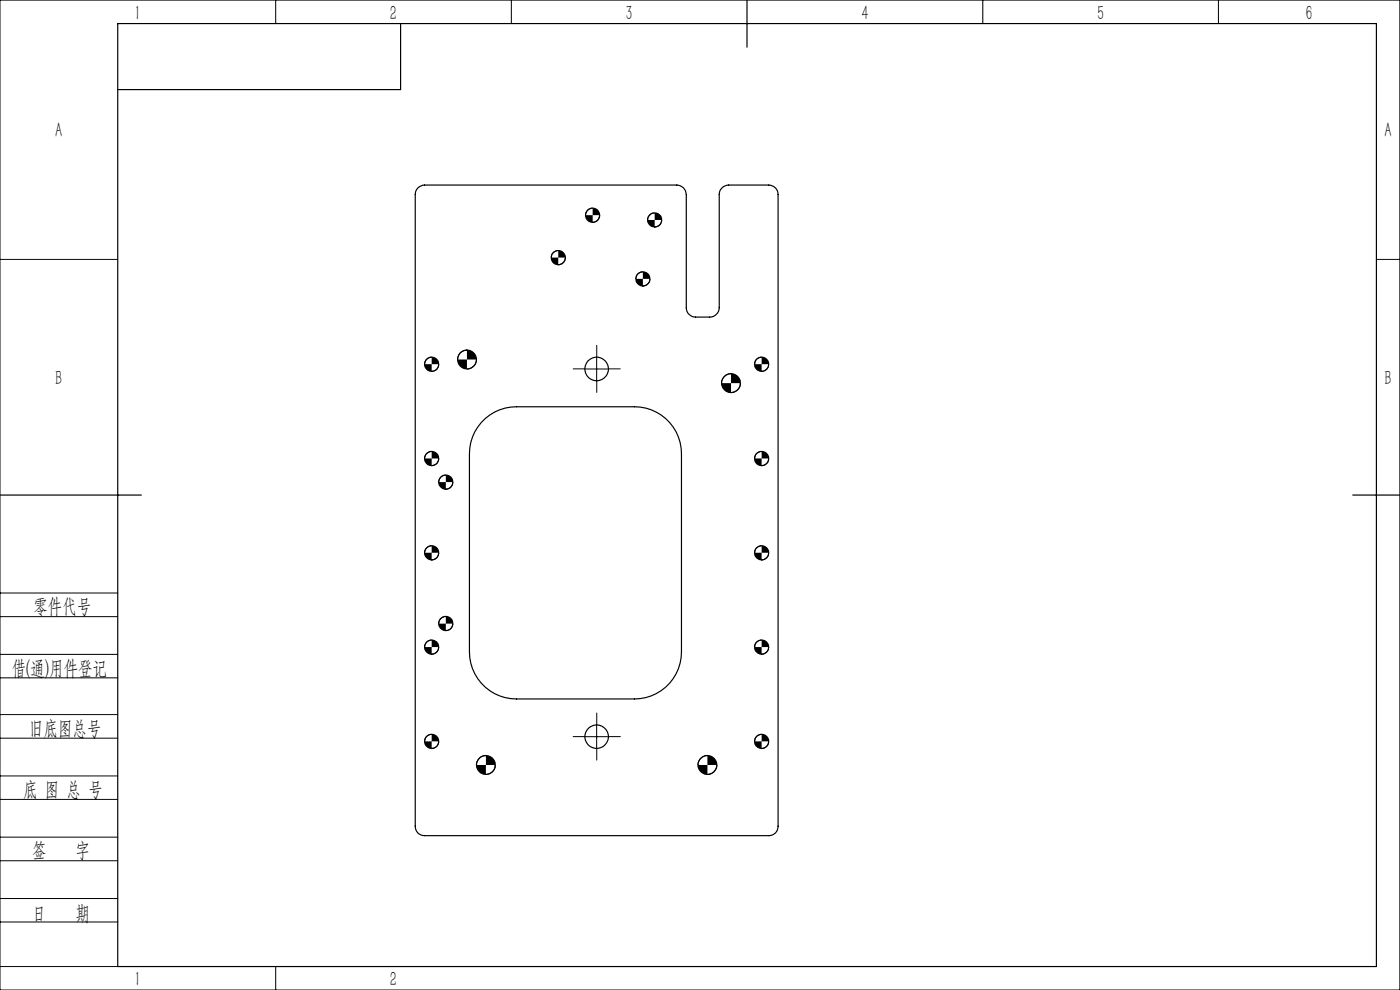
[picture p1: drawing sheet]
<svg xmlns="http://www.w3.org/2000/svg" width="297mm" height="210mm" viewBox="0 0 297 210" stroke-linecap="round" stroke-linejoin="round" font-family="sans-serif">
<g fill="none" stroke="#000" stroke-width=".21">
<path d="M0 0h297v210h-297zM58.5 0v5M108.5 0v5M208.5 0v5M258.5 0v5M0 55h25M118.4 53.2a1.5 1.5 0 0 0-1.5 1.4M119.9 54.6a1.5 1.5 0 0 1-1.5 1.6M125.7 44.2a1.5 1.5 0 0 0-1.5 1.4M127.2 45.6a1.5 1.5 0 0 1-1.5 1.6M136.4 57.7a1.49 1.49 0 0 0-1.5 1.5M137.9 59.2a1.56 1.56 0 0 1-1.5 1.5"/>
<path d="M138.9 45.1a1.56 1.56 0 0 0-1.5 1.6M140.4 46.7a1.44 1.44 0 0 1-1.5 1.4M292 55h5M91.6 75.8a1.56 1.56 0 0 0-1.5 1.4M93.1 77.2a1.44 1.44 0 0 1-1.5 1.6M99.1 74.3a1.98 1.98 0 0 0-2 2M101.1 76.3a1.98 1.98 0 0 1-2 2M124.1 78.3h5M126.6 75.8v5M155.1 79.3a2.04 2.04 0 0 0-2 2M161.6 75.8a1.5 1.5 0 0 0-1.5 1.4M163.1 77.2a1.5 1.5 0 0 1-1.5 1.6"/>
<path d="M91.6 95.8a1.56 1.56 0 0 0-1.5 1.5M93.1 97.3a1.44 1.44 0 0 1-1.5 1.5M157.1 81.3a1.98 1.98 0 0 1-2 2M161.6 95.8a1.5 1.5 0 0 0-1.5 1.5M163.1 97.3a1.5 1.5 0 0 1-1.5 1.5M91.6 115.8a1.56 1.56 0 0 0-1.5 1.5M93.1 117.3a1.44 1.44 0 0 1-1.5 1.5M94.6 100.8a1.49 1.49 0 0 0-1.5 1.5M96.1 102.3a1.49 1.49 0 0 1-1.5 1.5M161.6 115.8a1.5 1.5 0 0 0-1.5 1.5M163.1 117.3a1.5 1.5 0 0 1-1.5 1.5M0 138.8h25"/>
<path d="M0 125.8h25M0 130.8h25M91.6 135.8a1.49 1.49 0 0 0-1.5 1.5M93.1 137.3a1.49 1.49 0 0 1-1.5 1.5M94.6 130.8a1.56 1.56 0 0 0-1.5 1.5M96.1 132.3v.2a1.53 1.53 0 0 1-1.5 1.3M161.6 135.8a1.44 1.44 0 0 0-1.5 1.5M163.1 137.3a1.56 1.56 0 0 1-1.5 1.5M0 143.8h25M0 156.6h25M0 151.6h25M91.6 155.8a1.49 1.49 0 0 0-1.5 1.5"/>
<path d="M93.1 157.3a1.49 1.49 0 0 1-1.5 1.5M124.1 156.3h5M126.6 153.8v5M161.6 155.8a1.44 1.44 0 0 0-1.5 1.5M163.1 157.3a1.56 1.56 0 0 1-1.5 1.5M0 169.6h25M0 164.6h25M0 177.6h25M103.1 160.3a2.04 2.04 0 0 0-2 2M105.1 162.3a1.98 1.98 0 0 1-2 2M150.1 160.3a2.04 2.04 0 0 0-2 2M152.1 162.3a2.04 2.04 0 0 1-2 2"/>
<path d="M0 182.6h25M0 190.6h25M0 195.6h25M0 205h25M58.5 205v5"/>
</g>
<path d="M124.1 78.2h-2.5M126.6 75.7v-2.5M129.1 78.2h2.5M126.6 80.7v2.5M124.1 156.2h-2.5M126.6 153.7v-2.5M126.6 158.7v2.5M129.1 156.2h2.5" fill="none" stroke="#000" stroke-width=".21" stroke-dasharray="30.5 1.3 1.3 1.3"/>
<g fill="none" stroke="#000" stroke-width=".25">
<path d="M25 5h267v200h-267zM85 5v14h-60M158.5 0v10M88.7 39.9l.6-.5 .8-.1h53.5a2.05 2.05 0 0 1 2 2v24a1.99 1.99 0 0 0 2 2h3a2.05 2.05 0 0 0 2-2v-24a2.05 2.05 0 0 1 2-2h8.5a1.99 1.99 0 0 1 2 2v134a1.93 1.93 0 0 1-2 2h-73a1.93 1.93 0 0 1-2-2v-134l.1-.8zM102.1 89.6a9.8 9.8 0 0 1 7.5-3.3h25a10 10 0 0 1 10 10v42a10 10 0 0 1-10 10h-25a10 10 0 0 1-10-10v-42a10 10 0 0 1 2.5-6.7zM0 105h30M287 105h10"/>
<circle cx="118.4" cy="54.6" r="1.51"/>
<circle cx="125.7" cy="45.7" r="1.5"/>
<circle cx="136.4" cy="59.2" r="1.51"/>
<circle cx="138.9" cy="46.6" r="1.51"/>
<circle cx="91.6" cy="77.3" r="1.51"/>
<circle cx="99.1" cy="76.3" r="2.01"/>
<circle cx="126.6" cy="78.3" r="2.5"/>
<circle cx="161.6" cy="77.3" r="1.51"/>
<circle cx="91.6" cy="97.3" r="1.51"/>
<circle cx="155.1" cy="81.3" r="2"/>
<circle cx="161.6" cy="97.3" r="1.51"/>
<circle cx="91.6" cy="117.3" r="1.51"/>
<circle cx="94.6" cy="102.3" r="1.51"/>
<circle cx="161.6" cy="117.3" r="1.51"/>
<circle cx="91.6" cy="137.3" r="1.51"/>
<circle cx="94.6" cy="132.3" r="1.51"/>
<circle cx="161.6" cy="137.3" r="1.51"/>
<circle cx="91.6" cy="157.3" r="1.51"/>
<circle cx="126.6" cy="156.3" r="2.49"/>
<circle cx="161.6" cy="157.3" r="1.51"/>
<circle cx="103.1" cy="162.3" r="2"/>
<circle cx="150.1" cy="162.3" r="2"/>
</g>
<path d="M148.1 162.3a2.04 2.04 0 0 0 2 2v-2zM150.1 160.3v2h2a2.04 2.04 0 0 0-2-2zM101.1 162.3a2.04 2.04 0 0 0 2 2v-2zM103.1 160.3v2h2a1.98 1.98 0 0 0-2-2zM97.1 76.3v.2a2 2 0 0 0 2 1.8v-2zM99.1 74.3v2h2a1.98 1.98 0 0 0-2-2zM153.1 81.3a2.04 2.04 0 0 0 2 2v-2zM155.1 79.3v2h2a1.98 1.98 0 0 0-2-2zM134.9 59.2a1.56 1.56 0 0 0 1.5 1.5v-1.5zM136.4 57.7v1.5h1.5a1.5 1.5 0 0 0-1.5-1.5zM137.4 46.7a1.5 1.5 0 0 0 1.5 1.4v-1.4zM138.9 45.1v1.6h1.5a1.49 1.49 0 0 0-1.5-1.6zM124.2 45.6a1.5 1.5 0 0 0 1.5 1.6v-1.6zM125.7 44.2v1.4h1.5v-.1a1.53 1.53 0 0 0-1.5-1.3zM116.9 54.6a1.44 1.44 0 0 0 1.5 1.6v-1.6zM118.4 53.2v1.4h1.5a1.5 1.5 0 0 0-1.5-1.4zM93.1 132.3a1.5 1.5 0 0 0 1.5 1.5v-1.5zM94.6 130.8v1.5h1.5a1.44 1.44 0 0 0-1.5-1.5zM93.1 102.3a1.56 1.56 0 0 0 1.5 1.5v-1.5zM94.6 100.8v1.5h1.5a1.44 1.44 0 0 0-1.5-1.5zM160.1 157.3a1.49 1.49 0 0 0 1.5 1.5v-1.5zM161.6 155.8v1.5h1.5a1.5 1.5 0 0 0-1.5-1.5zM160.1 137.3a1.49 1.49 0 0 0 1.5 1.5v-1.5zM161.6 135.8v1.5h1.5a1.5 1.5 0 0 0-1.5-1.5zM160.1 117.3a1.44 1.44 0 0 0 1.5 1.5v-1.5zM161.6 115.8v1.5h1.5a1.5 1.5 0 0 0-1.5-1.5zM160.1 97.3a1.44 1.44 0 0 0 1.5 1.5v-1.5zM161.6 95.8v1.5h1.5a1.5 1.5 0 0 0-1.5-1.5zM160.1 77.2a1.44 1.44 0 0 0 1.5 1.6v-1.6zM161.6 75.8v1.4h1.5a1.5 1.5 0 0 0-1.5-1.4zM90.1 137.3a1.56 1.56 0 0 0 1.5 1.5v-1.5zM91.6 135.8v1.5h1.5v-.2a1.45 1.45 0 0 0-1.5-1.3zM90.1 157.3a1.56 1.56 0 0 0 1.5 1.5v-1.5zM91.6 155.8v1.5h1.5a1.44 1.44 0 0 0-1.5-1.5zM90.1 77.2a1.5 1.5 0 0 0 1.5 1.6v-1.6zM91.6 75.8v1.4h1.5v-.1a1.53 1.53 0 0 0-1.5-1.3zM90.1 97.3a1.5 1.5 0 0 0 1.5 1.5v-1.5zM91.6 95.8v1.5h1.5v-.2a1.53 1.53 0 0 0-1.5-1.3zM90.1 117.3a1.5 1.5 0 0 0 1.5 1.5v-1.5zM91.6 115.8v1.5h1.5v-.2a1.53 1.53 0 0 0-1.5-1.3z" fill="#000"/>
<g font-size="4.4">
<text x="28.5" y="4.1">1</text>
<text x="82.7" y="4.1">2</text>
<text x="132.7" y="4.1">3</text>
<text x="182.7" y="4.1">4</text>
<text x="232.7" y="4.1">5</text>
<text x="277" y="4.1">6</text>
<text x="11.7" y="29.1">A</text>
<text x="293.7" y="29.1">A</text>
<text x="11.7" y="81.6">B</text>
<text x="293.7" y="81.6">B</text>
<text x="7.1" y="130.1">零件代号</text>
<text x="2.5" y="143.2">借(通)用件登记</text>
<text x="6.2" y="155.8">旧底图总号</text>
<text x="4.9" y="168.9">底 图 总 号</text>
<text x="6.8" y="181.9">签</text>
<text x="16" y="181.9">字</text>
<text x="6.8" y="195.2">日</text>
<text x="16" y="195.2">期</text>
<text x="28.5" y="209.1">1</text>
<text x="82.7" y="209.1">2</text>
</g>
</svg>
